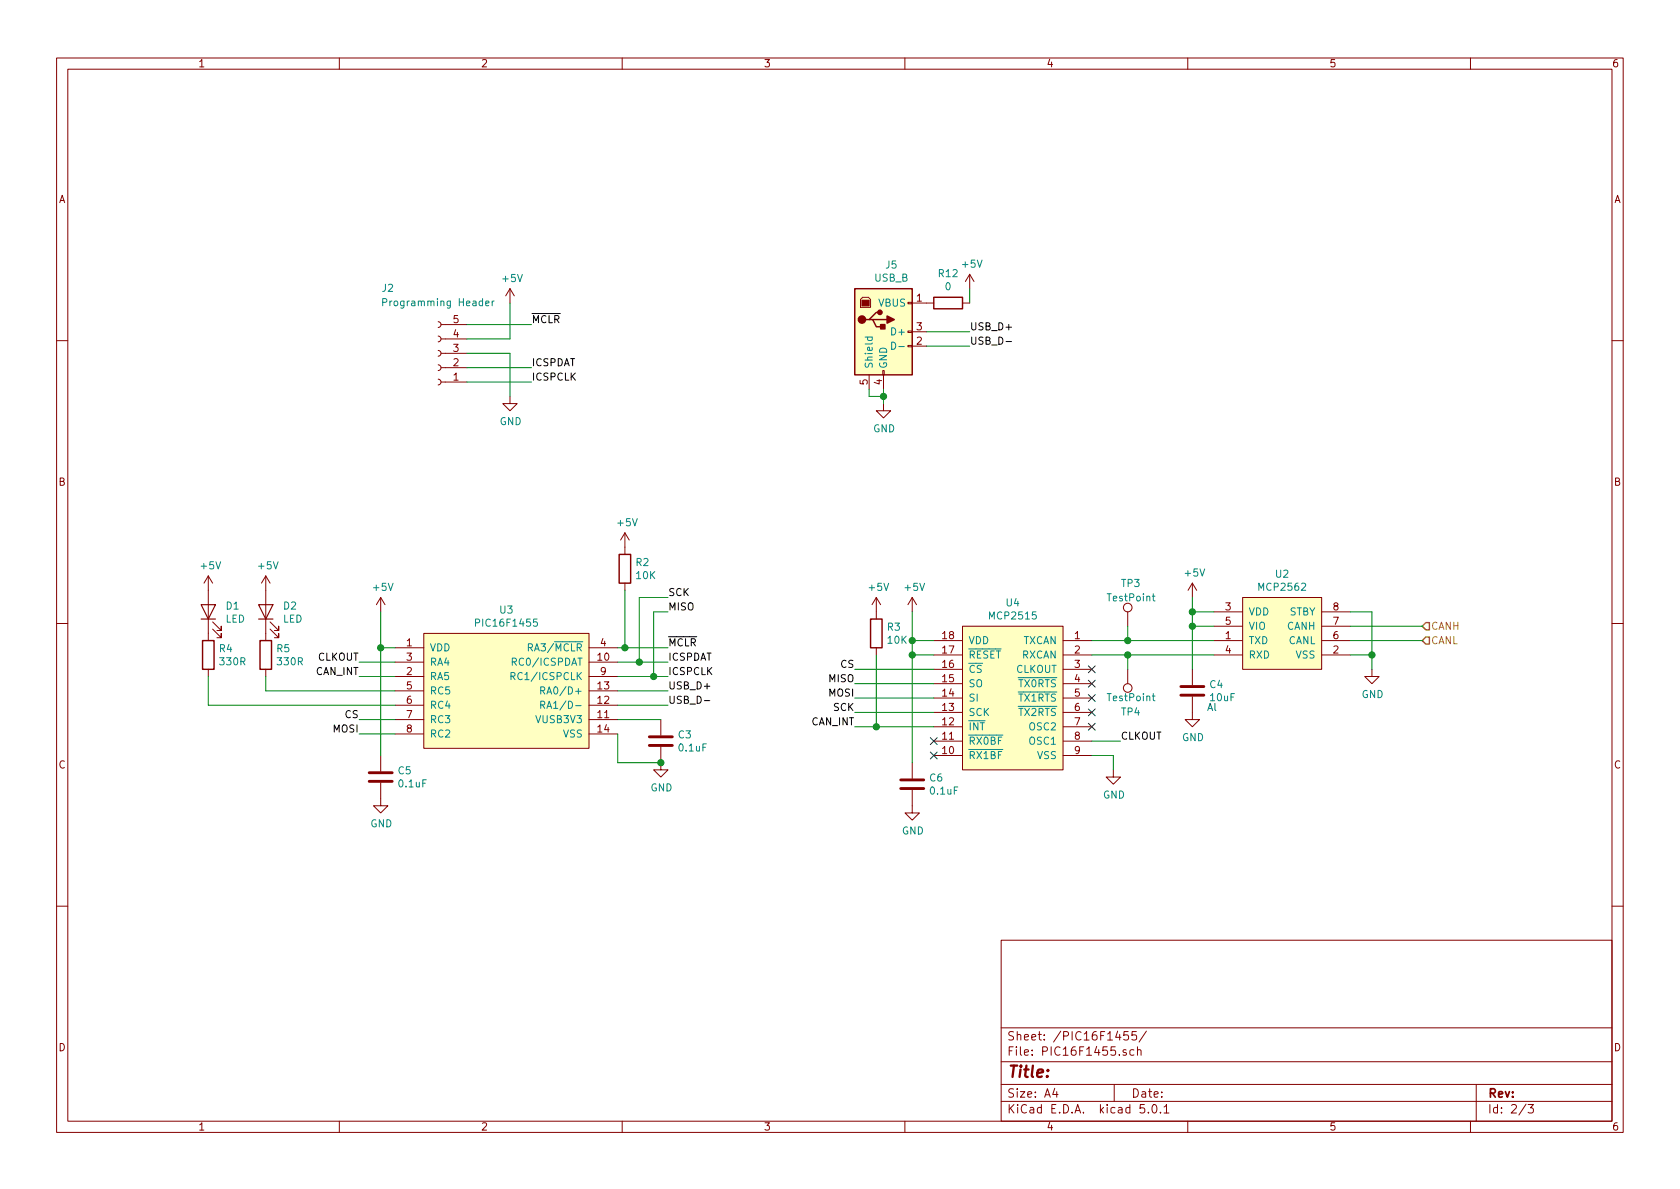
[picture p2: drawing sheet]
EESchema Schematic File Version 4
LIBS:picdev-cache
EELAYER 26 0
EELAYER END
$Descr A4 11693 8268
encoding utf-8
Sheet 2 3
Title ""
Date ""
Rev ""
Comp ""
Comment1 ""
Comment2 ""
Comment3 ""
Comment4 ""
$EndDescr
$Comp
L canhw:PIC16F1455 U3
U 1 1
P 3300 4550
F 0 "U3" H 3525 4865 50  0000 C CNN
F 1 "PIC16F1455" H 3525 4774 50  0000 C CNN
F 2 "Housings_DIP:DIP-14_W7.62mm" H 3300 4550 50  0001 C CNN
F 3 "" H 3300 4550 50  0001 C CNN
	1    3300 4550
	1    0    0    -1  
$EndComp
$Comp
L Connector:Conn_01x05_Female J?
U 1 1
P 3050 2450
AR Path="/5B96A156/5B97C90D" Ref="J?"  Part="1" 
AR Path="/5B96A11F/5B97C90D" Ref="J2"  Part="1" 
F 0 "J2" H 3400 2000 50  0000 C CNN
F 1 "Programming Header" H 3050 2100 50  0000 C CNN
F 2 "Pin_Headers:Pin_Header_Straight_1x05_Pitch2.54mm" H 3050 2450 50  0001 C CNN
F 3 "~" H 3050 2450 50  0001 C CNN
	1    3050 2450
	-1   0    0    1   
$EndComp
Text Label 3700 2250 0    50   ~ 0
~MCLR
$Comp
L power:+5V #PWR?
U 1 1
P 3550 2100
AR Path="/5B96A156/5B97C916" Ref="#PWR?"  Part="1" 
AR Path="/5B96A11F/5B97C916" Ref="#PWR06"  Part="1" 
F 0 "#PWR06" H 3550 1950 50  0001 C CNN
F 1 "+5V" H 3565 2273 50  0000 C CNN
F 2 "" H 3550 2100 50  0001 C CNN
F 3 "" H 3550 2100 50  0001 C CNN
	1    3550 2100
	1    0    0    -1  
$EndComp
$Comp
L power:GND #PWR?
U 1 1
P 3550 2750
AR Path="/5B96A156/5B97C91C" Ref="#PWR?"  Part="1" 
AR Path="/5B96A11F/5B97C91C" Ref="#PWR07"  Part="1" 
F 0 "#PWR07" H 3550 2500 50  0001 C CNN
F 1 "GND" H 3555 2577 50  0000 C CNN
F 2 "" H 3550 2750 50  0001 C CNN
F 3 "" H 3550 2750 50  0001 C CNN
	1    3550 2750
	1    0    0    -1  
$EndComp
Wire Wire Line
	3550 2750 3550 2450
Wire Wire Line
	3550 2450 3250 2450
Wire Wire Line
	3550 2350 3250 2350
Text Label 3700 2550 0    50   ~ 0
ICSPDAT
Text Label 3700 2650 0    50   ~ 0
ICSPCLK
$Comp
L canhw:MCP2562 U2
U 1 1
P 8950 4250
F 0 "U2" H 8925 4515 50  0000 C CNN
F 1 "MCP2562" H 8925 4424 50  0000 C CNN
F 2 "Housings_DIP:DIP-8_W7.62mm" H 8950 4250 50  0001 C CNN
F 3 "" H 8950 4250 50  0001 C CNN
	1    8950 4250
	1    0    0    -1  
$EndComp
$Comp
L canhw:MCP2515 U4
U 1 1
P 7050 4650
F 0 "U4" H 7050 5115 50  0000 C CNN
F 1 "MCP2515" H 7050 5024 50  0000 C CNN
F 2 "Housings_DIP:DIP-18_W7.62mm" H 7000 4650 50  0001 C CNN
F 3 "" H 7000 4650 50  0001 C CNN
	1    7050 4650
	-1   0    0    -1  
$EndComp
Text Label 4650 4500 0    50   ~ 0
~MCLR
Text Label 2500 4600 2    50   ~ 0
CLKOUT
$Comp
L power:+5V #PWR012
U 1 1
P 2650 4250
F 0 "#PWR012" H 2650 4100 50  0001 C CNN
F 1 "+5V" H 2665 4423 50  0000 C CNN
F 2 "" H 2650 4250 50  0001 C CNN
F 3 "" H 2650 4250 50  0001 C CNN
	1    2650 4250
	1    0    0    -1  
$EndComp
Wire Wire Line
	2650 4250 2650 4500
Wire Wire Line
	2650 4500 2750 4500
Wire Wire Line
	2500 4600 2750 4600
Text Label 4650 4600 0    50   ~ 0
ICSPDAT
Text Label 4650 4700 0    50   ~ 0
ICSPCLK
Text Label 4650 4800 0    50   ~ 0
USB_D+
Text Label 4650 4900 0    50   ~ 0
USB_D-
Wire Wire Line
	4300 4500 4350 4500
Wire Wire Line
	4300 4800 4650 4800
Wire Wire Line
	4300 4900 4650 4900
Text Label 4650 4250 0    50   ~ 0
MISO
Text Label 4650 4150 0    50   ~ 0
SCK
Wire Wire Line
	4650 4250 4550 4250
Wire Wire Line
	4650 4150 4450 4150
Text Label 5950 4750 2    50   ~ 0
MISO
Text Label 5950 4850 2    50   ~ 0
MOSI
Text Label 5950 4950 2    50   ~ 0
SCK
Text Label 2500 5100 2    50   ~ 0
MOSI
Wire Wire Line
	2500 5100 2750 5100
$Comp
L device:C C3
U 1 1
P 4600 5150
F 0 "C3" H 4715 5196 50  0000 L CNN
F 1 "0.1uF" H 4715 5105 50  0000 L CNN
F 2 "Capacitors_SMD:C_0805_HandSoldering" H 4638 5000 50  0001 C CNN
F 3 "~" H 4600 5150 50  0001 C CNN
	1    4600 5150
	1    0    0    -1  
$EndComp
Wire Wire Line
	4300 5100 4300 5300
Wire Wire Line
	4300 5300 4600 5300
$Comp
L power:GND #PWR016
U 1 1
P 4600 5300
F 0 "#PWR016" H 4600 5050 50  0001 C CNN
F 1 "GND" H 4605 5127 50  0000 C CNN
F 2 "" H 4600 5300 50  0001 C CNN
F 3 "" H 4600 5300 50  0001 C CNN
	1    4600 5300
	1    0    0    -1  
$EndComp
Connection ~ 4600 5300
Wire Wire Line
	4300 5000 4600 5000
$Comp
L power:+5V #PWR014
U 1 1
P 6350 4250
F 0 "#PWR014" H 6350 4100 50  0001 C CNN
F 1 "+5V" H 6365 4423 50  0000 C CNN
F 2 "" H 6350 4250 50  0001 C CNN
F 3 "" H 6350 4250 50  0001 C CNN
	1    6350 4250
	1    0    0    -1  
$EndComp
Wire Wire Line
	6350 4450 6500 4450
Wire Wire Line
	6500 4550 6350 4550
Wire Wire Line
	6350 4550 6350 4450
Connection ~ 6350 4450
Text Label 2500 5000 2    50   ~ 0
CS
Wire Wire Line
	2500 5000 2750 5000
Text Label 5950 4650 2    50   ~ 0
CS
Text Label 2500 4700 2    50   ~ 0
CAN_INT
Text Label 5950 5050 2    50   ~ 0
CAN_INT
Wire Wire Line
	5950 4650 6500 4650
Wire Wire Line
	5950 4750 6500 4750
Wire Wire Line
	5950 4850 6500 4850
Wire Wire Line
	5950 4950 6500 4950
Wire Wire Line
	5950 5050 6100 5050
$Comp
L device:R R3
U 1 1
P 6100 4400
F 0 "R3" H 6170 4446 50  0000 L CNN
F 1 "10K" H 6170 4355 50  0000 L CNN
F 2 "Resistors_SMD:R_0805_HandSoldering" V 6030 4400 50  0001 C CNN
F 3 "~" H 6100 4400 50  0001 C CNN
	1    6100 4400
	1    0    0    -1  
$EndComp
Wire Wire Line
	6100 4550 6100 5050
Connection ~ 6100 5050
Wire Wire Line
	6100 5050 6500 5050
$Comp
L power:+5V #PWR013
U 1 1
P 6100 4250
F 0 "#PWR013" H 6100 4100 50  0001 C CNN
F 1 "+5V" H 6115 4423 50  0000 C CNN
F 2 "" H 6100 4250 50  0001 C CNN
F 3 "" H 6100 4250 50  0001 C CNN
	1    6100 4250
	1    0    0    -1  
$EndComp
Wire Wire Line
	6350 4250 6350 4450
Text Label 7800 5150 0    50   ~ 0
CLKOUT
Wire Wire Line
	7800 5150 7600 5150
$Comp
L power:GND #PWR017
U 1 1
P 7750 5350
F 0 "#PWR017" H 7750 5100 50  0001 C CNN
F 1 "GND" H 7755 5177 50  0000 C CNN
F 2 "" H 7750 5350 50  0001 C CNN
F 3 "" H 7750 5350 50  0001 C CNN
	1    7750 5350
	1    0    0    -1  
$EndComp
Wire Wire Line
	7750 5350 7750 5250
Wire Wire Line
	7750 5250 7600 5250
NoConn ~ 6500 5150
NoConn ~ 6500 5250
NoConn ~ 7600 5050
NoConn ~ 7600 4950
NoConn ~ 7600 4850
NoConn ~ 7600 4750
NoConn ~ 7600 4650
Wire Wire Line
	7600 4550 7850 4550
Wire Wire Line
	7600 4450 7850 4450
$Comp
L power:+5V #PWR011
U 1 1
P 8300 4150
F 0 "#PWR011" H 8300 4000 50  0001 C CNN
F 1 "+5V" H 8315 4323 50  0000 C CNN
F 2 "" H 8300 4150 50  0001 C CNN
F 3 "" H 8300 4150 50  0001 C CNN
	1    8300 4150
	1    0    0    -1  
$EndComp
Wire Wire Line
	8300 4150 8300 4250
Wire Wire Line
	8300 4350 8450 4350
Wire Wire Line
	8450 4250 8300 4250
Connection ~ 8300 4250
Wire Wire Line
	8300 4250 8300 4350
$Comp
L power:GND #PWR015
U 1 1
P 9550 4650
F 0 "#PWR015" H 9550 4400 50  0001 C CNN
F 1 "GND" H 9555 4477 50  0000 C CNN
F 2 "" H 9550 4650 50  0001 C CNN
F 3 "" H 9550 4650 50  0001 C CNN
	1    9550 4650
	1    0    0    -1  
$EndComp
Wire Wire Line
	9550 4650 9550 4550
Wire Wire Line
	9550 4550 9400 4550
Wire Wire Line
	9400 4250 9550 4250
Wire Wire Line
	9550 4250 9550 4550
Connection ~ 9550 4550
Text HLabel 9900 4350 2    50   Input ~ 0
CANH
Text HLabel 9900 4450 2    50   Input ~ 0
CANL
Wire Wire Line
	9900 4350 9400 4350
Wire Wire Line
	9900 4450 9400 4450
$Comp
L power:+5V #PWR010
U 1 1
P 1850 4100
F 0 "#PWR010" H 1850 3950 50  0001 C CNN
F 1 "+5V" H 1865 4273 50  0000 C CNN
F 2 "" H 1850 4100 50  0001 C CNN
F 3 "" H 1850 4100 50  0001 C CNN
	1    1850 4100
	1    0    0    -1  
$EndComp
$Comp
L device:R R5
U 1 1
P 1850 4550
F 0 "R5" H 1920 4596 50  0000 L CNN
F 1 "330R" H 1920 4505 50  0000 L CNN
F 2 "Resistors_SMD:R_0805_HandSoldering" V 1780 4550 50  0001 C CNN
F 3 "~" H 1850 4550 50  0001 C CNN
	1    1850 4550
	1    0    0    -1  
$EndComp
$Comp
L device:LED D2
U 1 1
P 1850 4250
F 0 "D2" V 1888 4133 50  0000 R CNN
F 1 "LED" V 1797 4133 50  0000 R CNN
F 2 "LED_SMD:LED_1206_3216Metric" H 1850 4250 50  0001 C CNN
F 3 "~" H 1850 4250 50  0001 C CNN
	1    1850 4250
	0    -1   -1   0   
$EndComp
$Comp
L power:+5V #PWR09
U 1 1
P 1450 4100
F 0 "#PWR09" H 1450 3950 50  0001 C CNN
F 1 "+5V" H 1465 4273 50  0000 C CNN
F 2 "" H 1450 4100 50  0001 C CNN
F 3 "" H 1450 4100 50  0001 C CNN
	1    1450 4100
	1    0    0    -1  
$EndComp
$Comp
L device:R R4
U 1 1
P 1450 4550
F 0 "R4" H 1520 4596 50  0000 L CNN
F 1 "330R" H 1520 4505 50  0000 L CNN
F 2 "Resistors_SMD:R_0805_HandSoldering" V 1380 4550 50  0001 C CNN
F 3 "~" H 1450 4550 50  0001 C CNN
	1    1450 4550
	1    0    0    -1  
$EndComp
$Comp
L device:LED D1
U 1 1
P 1450 4250
F 0 "D1" V 1488 4133 50  0000 R CNN
F 1 "LED" V 1397 4133 50  0000 R CNN
F 2 "LED_SMD:LED_1206_3216Metric" H 1450 4250 50  0001 C CNN
F 3 "~" H 1450 4250 50  0001 C CNN
	1    1450 4250
	0    -1   -1   0   
$EndComp
Wire Wire Line
	1850 4700 1850 4800
Wire Wire Line
	1850 4800 2750 4800
Wire Wire Line
	1450 4700 1450 4900
Wire Wire Line
	3550 2100 3550 2350
Wire Wire Line
	3250 2650 3700 2650
Wire Wire Line
	3250 2550 3700 2550
Wire Wire Line
	3250 2250 3700 2250
$Comp
L device:R R2
U 1 1
P 4350 3950
F 0 "R2" H 4420 3996 50  0000 L CNN
F 1 "10K" H 4420 3905 50  0000 L CNN
F 2 "Resistors_SMD:R_0805_HandSoldering" V 4280 3950 50  0001 C CNN
F 3 "~" H 4350 3950 50  0001 C CNN
	1    4350 3950
	1    0    0    -1  
$EndComp
Wire Wire Line
	4350 4100 4350 4500
Connection ~ 4350 4500
Wire Wire Line
	4350 4500 4650 4500
$Comp
L power:+5V #PWR08
U 1 1
P 4350 3800
F 0 "#PWR08" H 4350 3650 50  0001 C CNN
F 1 "+5V" H 4365 3973 50  0000 C CNN
F 2 "" H 4350 3800 50  0001 C CNN
F 3 "" H 4350 3800 50  0001 C CNN
	1    4350 3800
	1    0    0    -1  
$EndComp
$Comp
L Connector:TestPoint TP3
U 1 1
P 7850 4350
F 0 "TP3" H 7800 4650 50  0000 L CNN
F 1 "TestPoint" H 7700 4550 50  0000 L CNN
F 2 "TestPoint:TestPoint_THTPad_D2.0mm_Drill1.0mm" H 8050 4350 50  0001 C CNN
F 3 "~" H 8050 4350 50  0001 C CNN
	1    7850 4350
	1    0    0    -1  
$EndComp
Wire Wire Line
	7850 4350 7850 4450
Connection ~ 7850 4450
Wire Wire Line
	7850 4450 8450 4450
$Comp
L Connector:TestPoint TP4
U 1 1
P 7850 4650
F 0 "TP4" H 7900 4950 50  0000 R CNN
F 1 "TestPoint" H 8000 4850 50  0000 R CNN
F 2 "TestPoint:TestPoint_THTPad_D2.0mm_Drill1.0mm" H 8050 4650 50  0001 C CNN
F 3 "~" H 8050 4650 50  0001 C CNN
	1    7850 4650
	-1   0    0    1   
$EndComp
Wire Wire Line
	7850 4650 7850 4550
Connection ~ 7850 4550
Wire Wire Line
	7850 4550 8450 4550
Wire Wire Line
	1450 4900 2750 4900
Wire Wire Line
	2500 4700 2750 4700
$Comp
L device:C C4
U 1 1
P 8300 4800
F 0 "C4" H 8415 4846 50  0000 L CNN
F 1 "10uF" H 8415 4755 50  0000 L CNN
F 2 "Capacitor_THT:CP_Radial_D5.0mm_P2.50mm" H 8338 4650 50  0001 C CNN
F 3 "~" H 8300 4800 50  0001 C CNN
	1    8300 4800
	1    0    0    -1  
$EndComp
$Comp
L power:GND #PWR032
U 1 1
P 8300 4950
F 0 "#PWR032" H 8300 4700 50  0001 C CNN
F 1 "GND" H 8305 4777 50  0000 C CNN
F 2 "" H 8300 4950 50  0001 C CNN
F 3 "" H 8300 4950 50  0001 C CNN
	1    8300 4950
	1    0    0    -1  
$EndComp
Wire Wire Line
	8300 4650 8300 4350
Connection ~ 8300 4350
Text Notes 8400 4950 0    50   ~ 0
Al
$Comp
L power:GND #PWR033
U 1 1
P 2650 5550
F 0 "#PWR033" H 2650 5300 50  0001 C CNN
F 1 "GND" H 2655 5377 50  0000 C CNN
F 2 "" H 2650 5550 50  0001 C CNN
F 3 "" H 2650 5550 50  0001 C CNN
	1    2650 5550
	1    0    0    -1  
$EndComp
$Comp
L device:C C5
U 1 1
P 2650 5400
F 0 "C5" H 2765 5446 50  0000 L CNN
F 1 "0.1uF" H 2765 5355 50  0000 L CNN
F 2 "Capacitors_SMD:C_0805_HandSoldering" H 2688 5250 50  0001 C CNN
F 3 "~" H 2650 5400 50  0001 C CNN
	1    2650 5400
	1    0    0    -1  
$EndComp
Wire Wire Line
	2650 5250 2650 4500
Connection ~ 2650 4500
$Comp
L device:C C6
U 1 1
P 6350 5450
F 0 "C6" H 6465 5496 50  0000 L CNN
F 1 "0.1uF" H 6465 5405 50  0000 L CNN
F 2 "Capacitors_SMD:C_0805_HandSoldering" H 6388 5300 50  0001 C CNN
F 3 "~" H 6350 5450 50  0001 C CNN
	1    6350 5450
	1    0    0    -1  
$EndComp
$Comp
L power:GND #PWR034
U 1 1
P 6350 5600
F 0 "#PWR034" H 6350 5350 50  0001 C CNN
F 1 "GND" H 6355 5427 50  0000 C CNN
F 2 "" H 6350 5600 50  0001 C CNN
F 3 "" H 6350 5600 50  0001 C CNN
	1    6350 5600
	1    0    0    -1  
$EndComp
Wire Wire Line
	6350 5300 6350 4550
Connection ~ 6350 4550
$Comp
L Connector:USB_B J5
U 1 1
P 6150 2300
F 0 "J5" H 6205 2767 50  0000 C CNN
F 1 "USB_B" H 6205 2676 50  0000 C CNN
F 2 "Connector_USB:USB_B_Horizontal" H 6300 2250 50  0001 C CNN
F 3 " ~" H 6300 2250 50  0001 C CNN
	1    6150 2300
	1    0    0    -1  
$EndComp
Text Label 6750 2300 0    50   ~ 0
USB_D+
Wire Wire Line
	6750 2300 6450 2300
Text Label 6750 2400 0    50   ~ 0
USB_D-
Wire Wire Line
	6750 2400 6450 2400
$Comp
L power:GND #PWR031
U 1 1
P 6150 2800
F 0 "#PWR031" H 6150 2550 50  0001 C CNN
F 1 "GND" H 6155 2627 50  0000 C CNN
F 2 "" H 6150 2800 50  0001 C CNN
F 3 "" H 6150 2800 50  0001 C CNN
	1    6150 2800
	1    0    0    -1  
$EndComp
Wire Wire Line
	6150 2800 6150 2750
Wire Wire Line
	6050 2700 6050 2750
Wire Wire Line
	6050 2750 6150 2750
Connection ~ 6150 2750
Wire Wire Line
	6150 2750 6150 2700
$Comp
L power:+5V #PWR030
U 1 1
P 6750 2000
F 0 "#PWR030" H 6750 1850 50  0001 C CNN
F 1 "+5V" H 6765 2173 50  0000 C CNN
F 2 "" H 6750 2000 50  0001 C CNN
F 3 "" H 6750 2000 50  0001 C CNN
	1    6750 2000
	1    0    0    -1  
$EndComp
Wire Wire Line
	6750 2000 6750 2100
$Comp
L device:R R12
U 1 1
P 6600 2100
F 0 "R12" V 6393 2100 50  0000 C CNN
F 1 "0" V 6484 2100 50  0000 C CNN
F 2 "Resistors_SMD:R_0805_HandSoldering" V 6530 2100 50  0001 C CNN
F 3 "~" H 6600 2100 50  0001 C CNN
	1    6600 2100
	0    1    1    0   
$EndComp
Wire Wire Line
	4300 4700 4550 4700
Wire Wire Line
	4300 4600 4450 4600
Wire Wire Line
	4550 4250 4550 4700
Connection ~ 4550 4700
Wire Wire Line
	4550 4700 4650 4700
Wire Wire Line
	4450 4150 4450 4600
Connection ~ 4450 4600
Wire Wire Line
	4450 4600 4650 4600
$EndSCHEMATC
